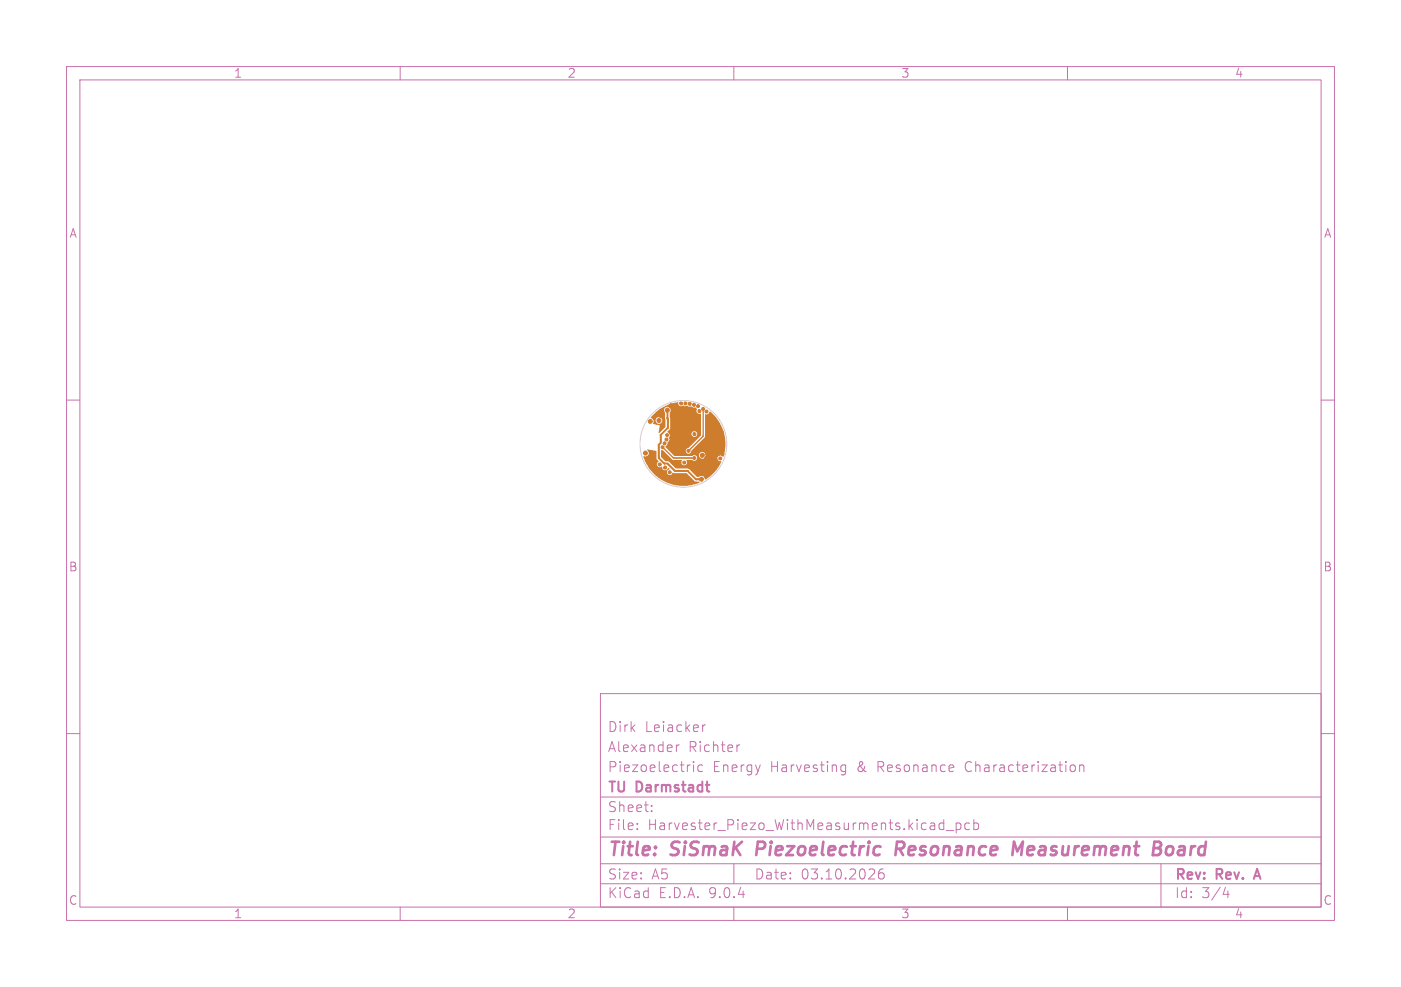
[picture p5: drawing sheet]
<svg xmlns="http://www.w3.org/2000/svg" width="210mm" height="148mm" viewBox="0 0 210 148" stroke-linecap="round" stroke-linejoin="round" font-family="sans-serif">
<g fill="none" stroke="#c872ab" stroke-width=".15">
<path d="M10 10h190v128h-190zM12 12h186v124h-186zM60 10v2M110 10v2M160 10v2M10 60h2M198 60h2M10 110h2M90 104h108v32h-108zM90 119.5h108M101.4 111.7v1M101.8 111.7l-.3 .1-.1 .2"/>
<path d="M104 114.2v.1M104 114.7v1M105.3 114.8l-.4-.1-.3 .3v.4l.1 .2h.6M105.3 108.7v1M105.7 108.7l-.2 .1-.2 .2M110.9 111.7l-.3 .1-.1 .2M126.1 115.6l.2 .1 .5-.1M126.8 114.8l-.5-.1-.2 .1M126.8 114.7v1.2a.41 .41 0 0 1-.7 .2M160.7 114.7a.41 .41 0 0 1 .5 .3v.4a.41 .41 0 0 1-.5 .3M161.8 114.8a.37 .37 0 0 1 .7 .1v.8M161.8 114.7v1"/>
<path d="M198 110h2M60 136v2M90 132.5h108M90 129.5h108M90 125.5h108M95.5 124.3v.1M95.5 123.5v.1M97.7 121.6v.1M97.7 120.8v.1M110 136v2M110 129.5v3M132.4 130.3a.59 .59 0 0 0-.7 .7v.5l.1 .2 .5 .1 .2-.1v-.5l-.1-.2-.4-.1-.3 .3"/>
<path d="M141 123.4l.5 .1M141.5 122.9v1.5M141.5 124.3l-.5 .1M141.8 124.5h1.2M143.3 123.5l.5-.1 .2 .3v.4l-.1 .2h-.6M143.3 123.4v1.5M145.3 123.5l-.4-.1-.3 .3v.4l.2 .2h.5M146 123.5l.4-.1 .3 .3v.4l-.2 .2h-.5M146 122.9v1.5M160 136v2M174 129.5v6.5M183.7 133l-.4 1.1h1"/>
<path d="M184.1 133.6v1"/>
</g>
<path d="M188.1 131.4h.7M188.4 130.3l-.5 1.5" fill="none" stroke="#c872ab" stroke-width=".3"/>
<path d="M113.6 126.2l-.2 2M134.8 127.3l.6 .9M135.2 126.2h-.7l-.3 2M135.3 127.2l-1 .1M151.7 128.2l.3-2 .5 1.5 .8-1.5-.2 2M172.9 127.2h.7M173.1 126.2h.6a.49 .49 0 0 1 .4 .6 .49 .49 0 0 1-.5 .4M173.6 127.2l.3 .1a.58 .58 0 0 1-.3 .9h-.8M175.5 126.9a.62 .62 0 0 0-.7 .4v.7l.3 .2h.3" fill="none" stroke="#c872ab" stroke-width=".4"/>
<g fill="#ce7d2c" stroke="#ce7d2c" stroke-width=".15">
<circle cx="96.7" cy="67.9" r=".3"/>
<circle cx="98.8" cy="63.1" r=".3"/>
<circle cx="100.4" cy="70.8" r=".22"/>
<circle cx="104.1" cy="65.1" r=".23"/>
<circle cx="98" cy="68.4" r=".3"/>
<circle cx="104" cy="70.1" r=".23"/>
<circle cx="106.4" cy="65" r=".23"/>
<circle cx="98.4" cy="71.1" r=".22"/>
<circle cx="108.2" cy="64.8" r=".23"/>
<circle cx="108.3" cy="68.1" r=".23"/>
<circle cx="101.3" cy="72.3" r=".3"/>
<circle cx="99.1" cy="62.4" r=".23"/>
<circle cx="100.6" cy="64.9" r=".23"/>
<circle cx="105.9" cy="68.8" r=".3"/>
<circle cx="106.1" cy="68" r=".3"/>
<circle cx="100.6" cy="60.9" r=".3"/>
<circle cx="105.3" cy="68.3" r=".3"/>
<circle cx="105.1" cy="71.9" r=".3"/>
<circle cx="100" cy="61.5" r=".3"/>
<circle cx="102.7" cy="60.5" r=".22"/>
<circle cx="104" cy="60.7" r=".23"/>
<circle cx="103.4" cy="60.6" r=".23"/>
<circle cx="99.9" cy="65.9" r=".23"/>
<circle cx="104.6" cy="60.9" r=".23"/>
<circle cx="104.8" cy="61.6" r=".23"/>
<circle cx="100" cy="65.3" r=".23"/>
<circle cx="102.1" cy="60.5" r=".23"/>
<circle cx="99.7" cy="70.1" r=".23"/>
<circle cx="104.1" cy="68.7" r=".23"/>
<circle cx="99.3" cy="67.1" r=".23"/>
<circle cx="97.5" cy="63.2" r=".3"/>
<circle cx="99.6" cy="66.5" r=".23"/>
<circle cx="103.2" cy="67.6" r=".23"/>
<circle cx="105.4" cy="61.3" r=".23"/>
<circle cx="102.6" cy="69.4" r=".23"/>
<circle cx="98.9" cy="69.6" r=".23"/>
<circle cx="108" cy="68.7" r=".23"/>
<circle cx="105.9" cy="61.7" r=".22"/>
</g>
<path d="M100 61.5l.1 2.6-1.1 1.1v1.2l-.3 .3v2l.9 .8h.5l1.1 1.1h1.9l1.2 1.3h.8" fill="none" stroke="#ce7d2c" stroke-width=".3"/>
<path d="M99.3 67.1l1.6 1.6h3.2M105.4 61.3v4.1l-2.2 2.2" fill="none" stroke="#ce7d2c" stroke-width=".2"/>
<g fill="#ce7d2c">
<path d="M97 67.4l1.4 .2v1.1l.3 .5a.47 .47 0 0 0-.2 .7 .47 .47 0 0 0 .8 .1 .48 .48 0 0 0 .3 .5 .48 .48 0 0 0 .6-.3l.2 .1a.47 .47 0 0 0-.3 .8 .47 .47 0 0 0 .8-.2l.2 .1h1.8l1.2 1.1 .7 .1 .1 .2a6.2 6.2 0 0 1-8.4-4 .55 .55 0 0 0 .7-.2 .55 .55 0 0 0-.2-.8z"/>
<path d="M98.2 61.9a6.1 6.1 0 0 1 3.4-1.6 .53 .53 0 0 0 .3 .6 .53 .53 0 0 0 .6-.1l.3 .1 .2-.1 .3 .2 .3-.1 .4 .2a.38 .38 0 0 1 .4 .1 .38 .38 0 0 1 0 .5 .53 .53 0 0 0 .7 .4v3.2l-1.9 1.9a.44 .44 0 0 0-.4 .4 .44 .44 0 0 0 .4 .4 .44 .44 0 0 0 .4-.4l2.1-2.1 .1-3.4a.51 .51 0 0 0 .6-.4l.2 .1a6.2 6.2 0 0 1 1.8 6.7 .47 .47 0 0 0-.6-.2 .47 .47 0 0 0-.2 .6 .47 .47 0 0 0 .5 .3 5.4 5.4 0 0 1-2.4 2.7 .52 .52 0 0 0-.4-.5 .52 .52 0 0 0-.5 .1h-.4l-1.2-1.2h-1.9l-1-1.1-.6-.1-.6-.6v-1h.2l1.5 1.5h1.4a.47 .47 0 0 0 0 .7 .47 .47 0 0 0 .7 0 .47 .47 0 0 0 0-.7h.8a.44 .44 0 0 0 .7 0 .44 .44 0 0 0 0-.6 .44 .44 0 0 0-.7 0h-2.6l-.2-.2h3.9a.5 .5 0 0 0 .6 .6 .5 .5 0 0 0 .2-.9 .5 .5 0 0 0-.8 .2v.1h-3.9l-1.1-1.1-.1-.2a.56 .56 0 0 0 .4-.6 .5 .5 0 0 0 .2-.7l.1-.3v-.3h3.3v.1a.43 .43 0 0 0 .6 .4 .43 .43 0 0 0 0-.8 .43 .43 0 0 0-.6 .3h-3.3l-.4-.2 .5-.6-.1-2.4a.51 .51 0 0 0 0-.7 .51 .51 0 0 0-.8 .1 .51 .51 0 0 0 .1 .7l.1 2.1-1 .9h-.1l.2-1.1-1-.2v-.6h.4a.5 .5 0 0 0 .6 .5 .5 .5 0 0 0 .2-.8 .5 .5 0 0 0-.8 .2v.1h-.4l-.4-.3z"/>
</g>
<circle cx="102.4" cy="66.6" r="6.5" fill="none" stroke="#d0d2cd" stroke-width=".15"/>
<g font-size="2.8" fill="#c872ab">
<text x="91" y="128.9">Title:</text>
<text x="100.7" y="128.9">SiSmaK</text>
<text x="114.2" y="128.9">Piezoelectric</text>
<text x="135.9" y="128.9">Resonance</text>
<text x="154.2" y="128.9">Measurement</text>
<text x="176.1" y="128.9">Board</text>
</g>
<g font-size="2.1" fill="#c872ab">
<text x="91" y="113">Alexander</text>
<text x="91" y="110">Dirk</text>
<text x="96.7" y="110">Leiacker</text>
<text x="103.2" y="113">Richter</text>
<text x="91" y="119.2">TU</text>
<text x="91" y="116">Piezoelectric</text>
<text x="95.5" y="119.2">Darmstadt</text>
<text x="106.8" y="116">Energy</text>
<text x="115.5" y="116">Harvesting</text>
<text x="128.6" y="116">&amp;</text>
<text x="131.8" y="116">Resonance</text>
<text x="145.1" y="116">Characterization</text>
<text x="91" y="124.7">File:</text>
<text x="91" y="122">Sheet:</text>
<text x="97.1" y="124.7">Harvester_Piezo_WithMeasurments.kicad_pcb</text>
<text x="91" y="134.9">KiCad</text>
<text x="91" y="132.1">Size:</text>
<text x="97.7" y="132.1">A5</text>
<text x="98.7" y="134.9">E.D.A.</text>
<text x="106.3" y="134.9">9.0.4</text>
<text x="113" y="132.1">Date:</text>
<text x="120" y="132.1">03.10.2026</text>
<text x="176" y="132.3">Rev:</text>
<text x="176" y="134.9">Id:</text>
<text x="180.1" y="134.9">3/4</text>
<text x="182.4" y="132.3">Rev.</text>
<text x="188.8" y="132.3">A</text>
</g>
<g font-size="1.8" fill="#c872ab">
<text x="35" y="11.9">1</text>
<text x="85" y="11.9">2</text>
<text x="135" y="11.9">3</text>
<text x="185" y="11.9">4</text>
<text x="10.3" y="35.9">A</text>
<text x="198.4" y="35.9">A</text>
<text x="10.2" y="85.9">B</text>
<text x="198.3" y="85.9">B</text>
<text x="10.2" y="135.9">C</text>
<text x="35" y="137.9">1</text>
<text x="85" y="137.9">2</text>
<text x="135" y="137.9">3</text>
<text x="185" y="137.9">4</text>
<text x="198.3" y="135.9">C</text>
</g>
</svg>
